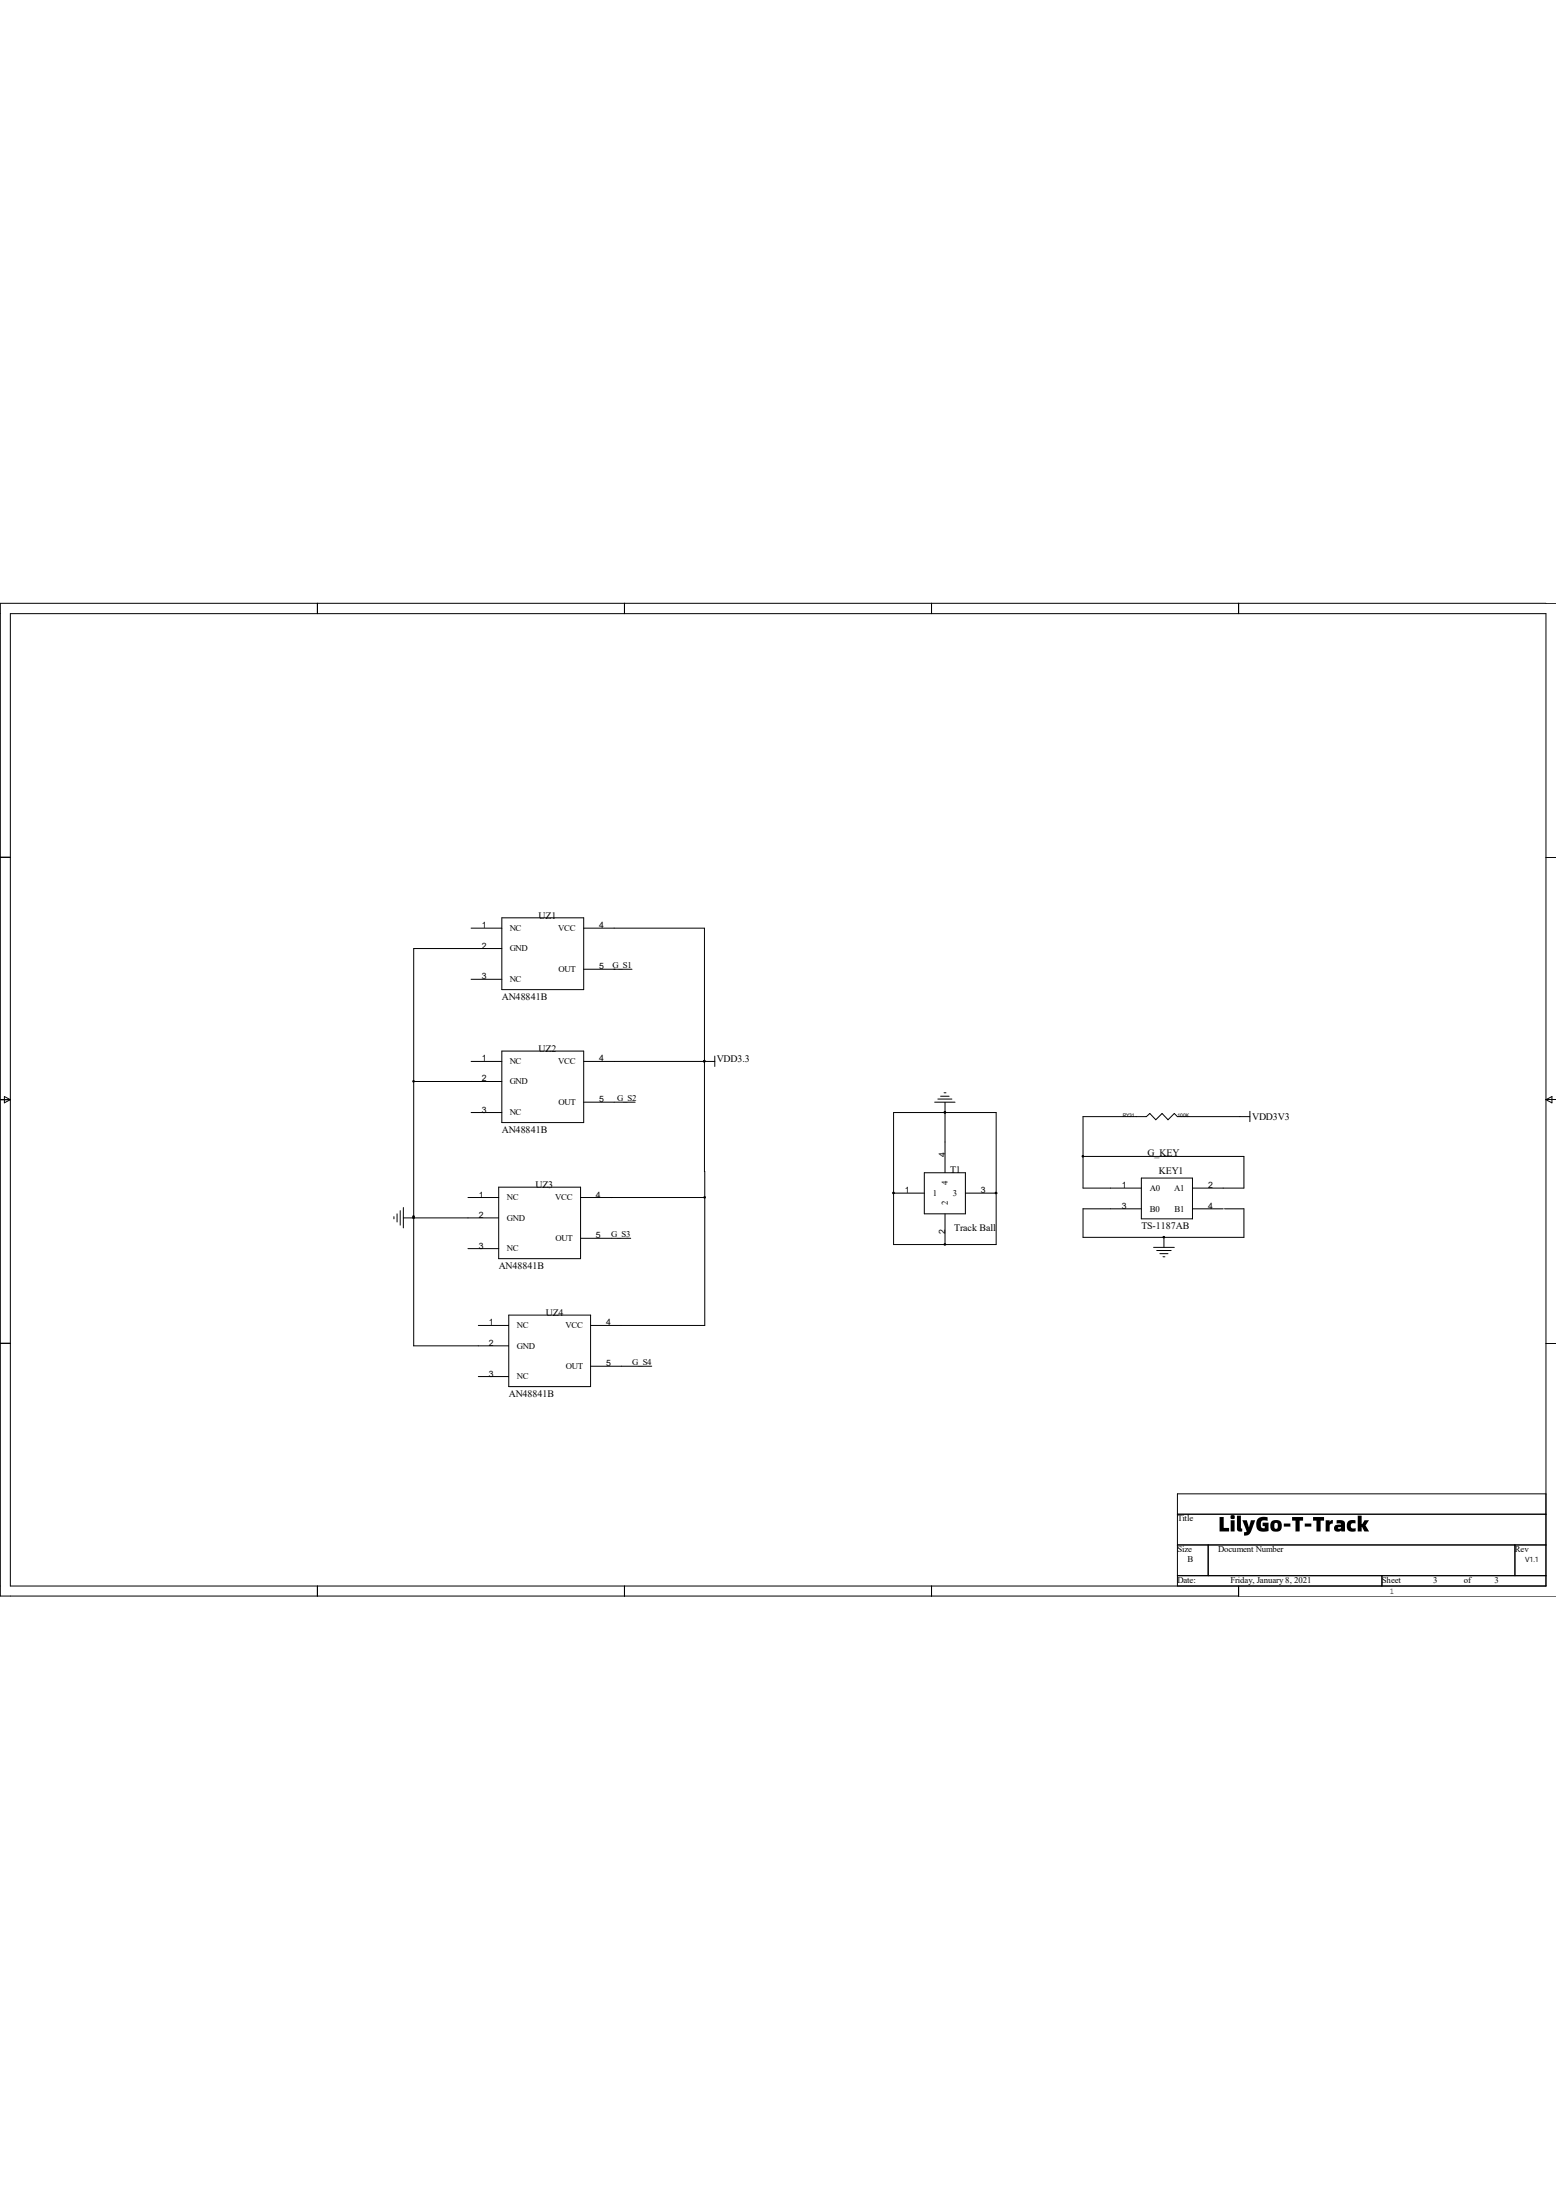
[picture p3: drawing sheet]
<svg xmlns="http://www.w3.org/2000/svg" width="210mm" height="297mm" viewBox="0 0 210 297" stroke-linecap="round" stroke-linejoin="round" font-family="sans-serif">
<g fill="none" stroke="#000" stroke-width=".13">
<path d="M1.4 82.8h207.3v131.3h-207.3zM42.8 81.4v1.4M84.3 81.4v1.4M125.7 81.4v1.4M167.2 81.4v1.4M210 81.4h-210v134.1h210M0 115.7h1.4M208.7 115.7h1.3M63.6 125.3h4.1M63.6 132.2h4.1M67.7 123.9h11.1v9.7h-11.1zM67.7 128.1h-11.9v53.6h12.9"/>
<path d="M78.8 125.3h16.3v53.6h-15.4M78.8 130.9h6.5M82.9 130.9h.1M0 148.5h1.4M.6 148l.8 .5-.8 .4zM55.8 146h11.9M63.6 143.3h4.1M63.6 150.2h4.1M67.7 141.9h11.1v9.7h-11.1zM78.8 143.3h17.7M78.8 148.8h6.9M95.1 143.3h.1"/>
<path d="M96.5 142.6v1.4M120.6 150.2h13.9v17.8h-13.9zM124.8 158.3h5.5v5.6h-5.5zM126.2 148.8h2.7M126.6 148.4h1.9M127 148h1.1M127.4 147.5h.3M127.6 150.2h.1M127.6 148.8v9.5M146.2 156.1h21.7v4.3h-6.9M154.1 159h6.9v5.5h-6.9zM168.7 150.7h-9.8l-.4-.4-.9 .9-.8-.9-.8 .9-.8-.9-.5 .4h-8.5v9.7h7.9"/>
<path d="M168.7 150v1.4M208.7 148.5h1.3M208.7 148.5l.8-.5v.9zM53.2 164.3v.2M53.6 163.9v1.1M54 163.4v2M54.4 163v2.8M55.8 164.3v.1h-1.4M55.8 164.4h11.5M63.2 161.7h4.1M63.2 168.6h4.1M64.6 178.9h4.1"/>
<path d="M67.3 160.3h11.1v9.6h-11.1zM68.7 177.5h11v9.7h-11zM78.4 161.7h16.7M78.4 167.2h6.7M82.5 161.7h.1M120.6 161.1h.1M120.6 161.1h4.2M127.6 168h.1M127.6 163.9v4.1M130.3 161.1h4.2M134.5 161.1h.1M154.1 163.2h-7.9v3.8h21.7v-3.8h-2.6"/>
<path d="M155.7 168.4h2.8M156.1 168.8h2M156.5 169.2h1.1M157 169.7h.2M157.1 167h.1M157.1 167v1.4M161 163.2h4.1M0 181.4h1.4M64.6 185.8h4.1M79.7 184.4h8.3M208.7 181.4h1.3M42.8 214.1v1.4"/>
<path d="M84.3 214.1v1.4M125.7 214.1v1.4M158.9 204.4h49.8M158.9 208.6h49.8M158.9 212.7h49.8M163.1 208.6v4.1M167.2 214.1v1.4M186.5 212.7v1.4M204.5 208.6v4.1M208.7 201.7h-49.8v12.4"/>
</g>
<path d="M164.6 204.8h.6v1.5h.7v.5h-1.3zM166.1 204.6a.31 .31 0 0 1 .5 0 .31 .31 0 0 1-.1 .5 .31 .31 0 0 1-.4-.1zM166.1 205.2h.5v1.6h-.5zM167 204.6h.5v1.7l.2 .1v.4a.47 .47 0 0 1-.7-.5zM167.7 205.2h.6l.3 1 .2-1h.6l-.5 1.3a.88 .88 0 0 1-1 .8v-.4l.4-.2zM169.8 205l.5-.2h.7l.1 .5a.57 .57 0 0 0-.9 .3 .45 .45 0 0 0 0 .5 .45 .45 0 0 0 .5 .2v-.3h-.3v-.4h.8v1.1h-.1a1.06 1.06 0 0 1-1.2-.1 1.06 1.06 0 0 1-.3-1.2zM171.4 206a.85 .85 0 0 1 1.7 0 .85 .85 0 0 1-1.7 0zM172.1 205.6l-.1 .3a.31 .31 0 0 0 0 .4 .31 .31 0 0 0 .3 .1 .42 .42 0 0 0 .2-.5 .42 .42 0 0 0-.4-.3zM173.3 205.7h.9v.4h-.9zM174.4 204.8h1.5v.5h-.5v1.5h-.5v-1.5h-.5zM176.1 205.7h.9v.4h-.9zM177.2 204.8h1.5v.5h-.5v1.5h-.5v-1.5h-.5zM178.9 205.2h.6v.3l.1-.2 .3-.1v.5h-.3l-.1 .2v.9h-.6zM180.4 205.2h.2a.66 .66 0 0 1 .9 .5v1.1h-.4l-.1-.2v.1a.5 .5 0 0 1-.9-.2 .5 .5 0 0 1 .6-.7h.3l-.1-.1h-.5zM180.6 206.2a.22 .22 0 0 0 .2 .2 .22 .22 0 0 0 .2-.2zM182 205.4l.4-.2 .6 .1v.4a.4 .4 0 0 0-.6 0 .4 .4 0 0 0 0 .6 .4 .4 0 0 0 .6 0v.4h-.1a.84 .84 0 0 1-1-.2 .84 .84 0 0 1 0-1zM183.3 204.6h.5v1.2h.1l.3-.6h.6l-.5 .7 .5 .9h-.6l-.4-.6v.6h-.5z" fill="#000"/>
<g fill="#000" stroke="#000" stroke-width=".13">
<circle cx="55.8" cy="146" r=".11"/>
<circle cx="95.1" cy="143.3" r=".11"/>
<circle cx="127.5" cy="150.2" r=".11"/>
<circle cx="146.2" cy="156.1" r=".11"/>
<circle cx="55.8" cy="164.2" r=".11"/>
<circle cx="55.8" cy="164.4" r=".11"/>
<circle cx="95.1" cy="161.7" r=".11"/>
<circle cx="120.6" cy="161.1" r=".11"/>
<circle cx="127.5" cy="168" r=".11"/>
<circle cx="134.4" cy="161.1" r=".11"/>
<circle cx="157.1" cy="167" r=".11"/>
</g>
<g font-size="1.3">
<text x="72.7" y="124.1">UZ1</text>
<text x="67.7" y="135">AN48841B</text>
<text x="72.7" y="142">UZ2</text>
<text x="96.7" y="143.4">VDD3.3</text>
<text x="67.7" y="153">AN48841B</text>
<text x="169" y="151.2">VDD3V3</text>
<text x="72.3" y="160.4">UZ3</text>
<text x="128.2" y="158.3">T1</text>
<text x="154.9" y="156.1">G_KEY</text>
<text x="156.4" y="158.5">KEY1</text>
<text x="128.8" y="166.2">Track Ball</text>
<text x="154.1" y="165.9">TS-1187AB</text>
<text x="67.3" y="171.3">AN48841B</text>
<text x="73.7" y="177.7">UZ4</text>
<text x="68.7" y="188.6">AN48841B</text>
</g>
<g font-size="1.2">
<text x="65" y="125.3">1</text>
<text x="68.8" y="125.7">NC</text>
<text x="75.4" y="125.7">VCC</text>
<text x="80.9" y="125.3">4</text>
<text x="65" y="128.1">2</text>
<text x="68.8" y="128.4">GND</text>
<text x="75.4" y="131.2">OUT</text>
<text x="80.9" y="130.9">5</text>
<text x="82.7" y="130.7">G_S1</text>
<text x="65" y="132.2">3</text>
<text x="68.8" y="132.6">NC</text>
<text x="65" y="143.3">1</text>
<text x="68.8" y="143.7">NC</text>
<text x="75.4" y="143.7">VCC</text>
<text x="80.9" y="143.3">4</text>
<text x="65" y="146">2</text>
<text x="68.8" y="146.4">GND</text>
<text x="75.4" y="149.2">OUT</text>
<text x="80.9" y="148.8">5</text>
<text x="83.3" y="148.6">G_S2</text>
<text x="65" y="150.2">3</text>
<text x="68.8" y="150.6">NC</text>
<text x="64.6" y="161.7">1</text>
<text x="80.4" y="161.7">4</text>
<text x="122.1" y="161.1">1</text>
<text x="125.9" y="161.5">1</text>
<text x="127.6" y="156.3" transform="rotate(-90 127.6 156.3)">4</text>
<text x="127.9" y="160" transform="rotate(-90 127.9 160)">4</text>
<text x="128.6" y="161.5">3</text>
<text x="132.4" y="161.1">3</text>
<text x="151.4" y="160.4">1</text>
<text x="155.2" y="160.8">A0</text>
<text x="158.5" y="160.8">A1</text>
<text x="163.1" y="160.4">2</text>
<text x="64.6" y="164.4">2</text>
<text x="68.4" y="162.1">NC</text>
<text x="68.4" y="164.8">GND</text>
<text x="74.9" y="162.1">VCC</text>
<text x="75" y="167.6">OUT</text>
<text x="80.4" y="167.2">5</text>
<text x="82.5" y="167">G_S3</text>
<text x="127.6" y="166.6" transform="rotate(-90 127.6 166.6)">2</text>
<text x="127.9" y="162.7" transform="rotate(-90 127.9 162.7)">2</text>
<text x="151.4" y="163.2">3</text>
<text x="155.2" y="163.6">B0</text>
<text x="158.5" y="163.6">B1</text>
<text x="163.1" y="163.2">4</text>
<text x="64.6" y="168.6">3</text>
<text x="68.4" y="169">NC</text>
<text x="66" y="178.9">1</text>
<text x="69.8" y="179.3">NC</text>
<text x="76.3" y="179.3">VCC</text>
<text x="81.8" y="178.9">4</text>
<text x="66" y="181.7">2</text>
<text x="66" y="185.8">3</text>
<text x="69.8" y="182.1">GND</text>
<text x="76.4" y="184.8">OUT</text>
<text x="81.8" y="184.4">5</text>
<text x="85.3" y="184.3">G_S4</text>
<text x="69.8" y="186.2">NC</text>
<text x="158.9" y="205.4">Title</text>
<text x="158.9" y="209.6">Size</text>
<text x="164.4" y="209.6">Document Number</text>
<text x="204.5" y="209.6">Rev</text>
<text x="158.9" y="213.7">Date:</text>
<text x="160.3" y="210.9">B</text>
<text x="166.1" y="213.7">Friday, January 8, 2021</text>
<text x="186.5" y="213.7">Sheet</text>
<text x="187.5" y="215.1">1</text>
<text x="193.4" y="213.7">3</text>
<text x="197.6" y="213.7">of</text>
<text x="201.7" y="213.7">3</text>
</g>
<text font-size="1" x="205.9" y="210.9">V1.1</text>
<g font-size=".7">
<text x="151.6" y="150.7">RY31</text>
<text x="158.9" y="150.7">100K</text>
</g>
</svg>
